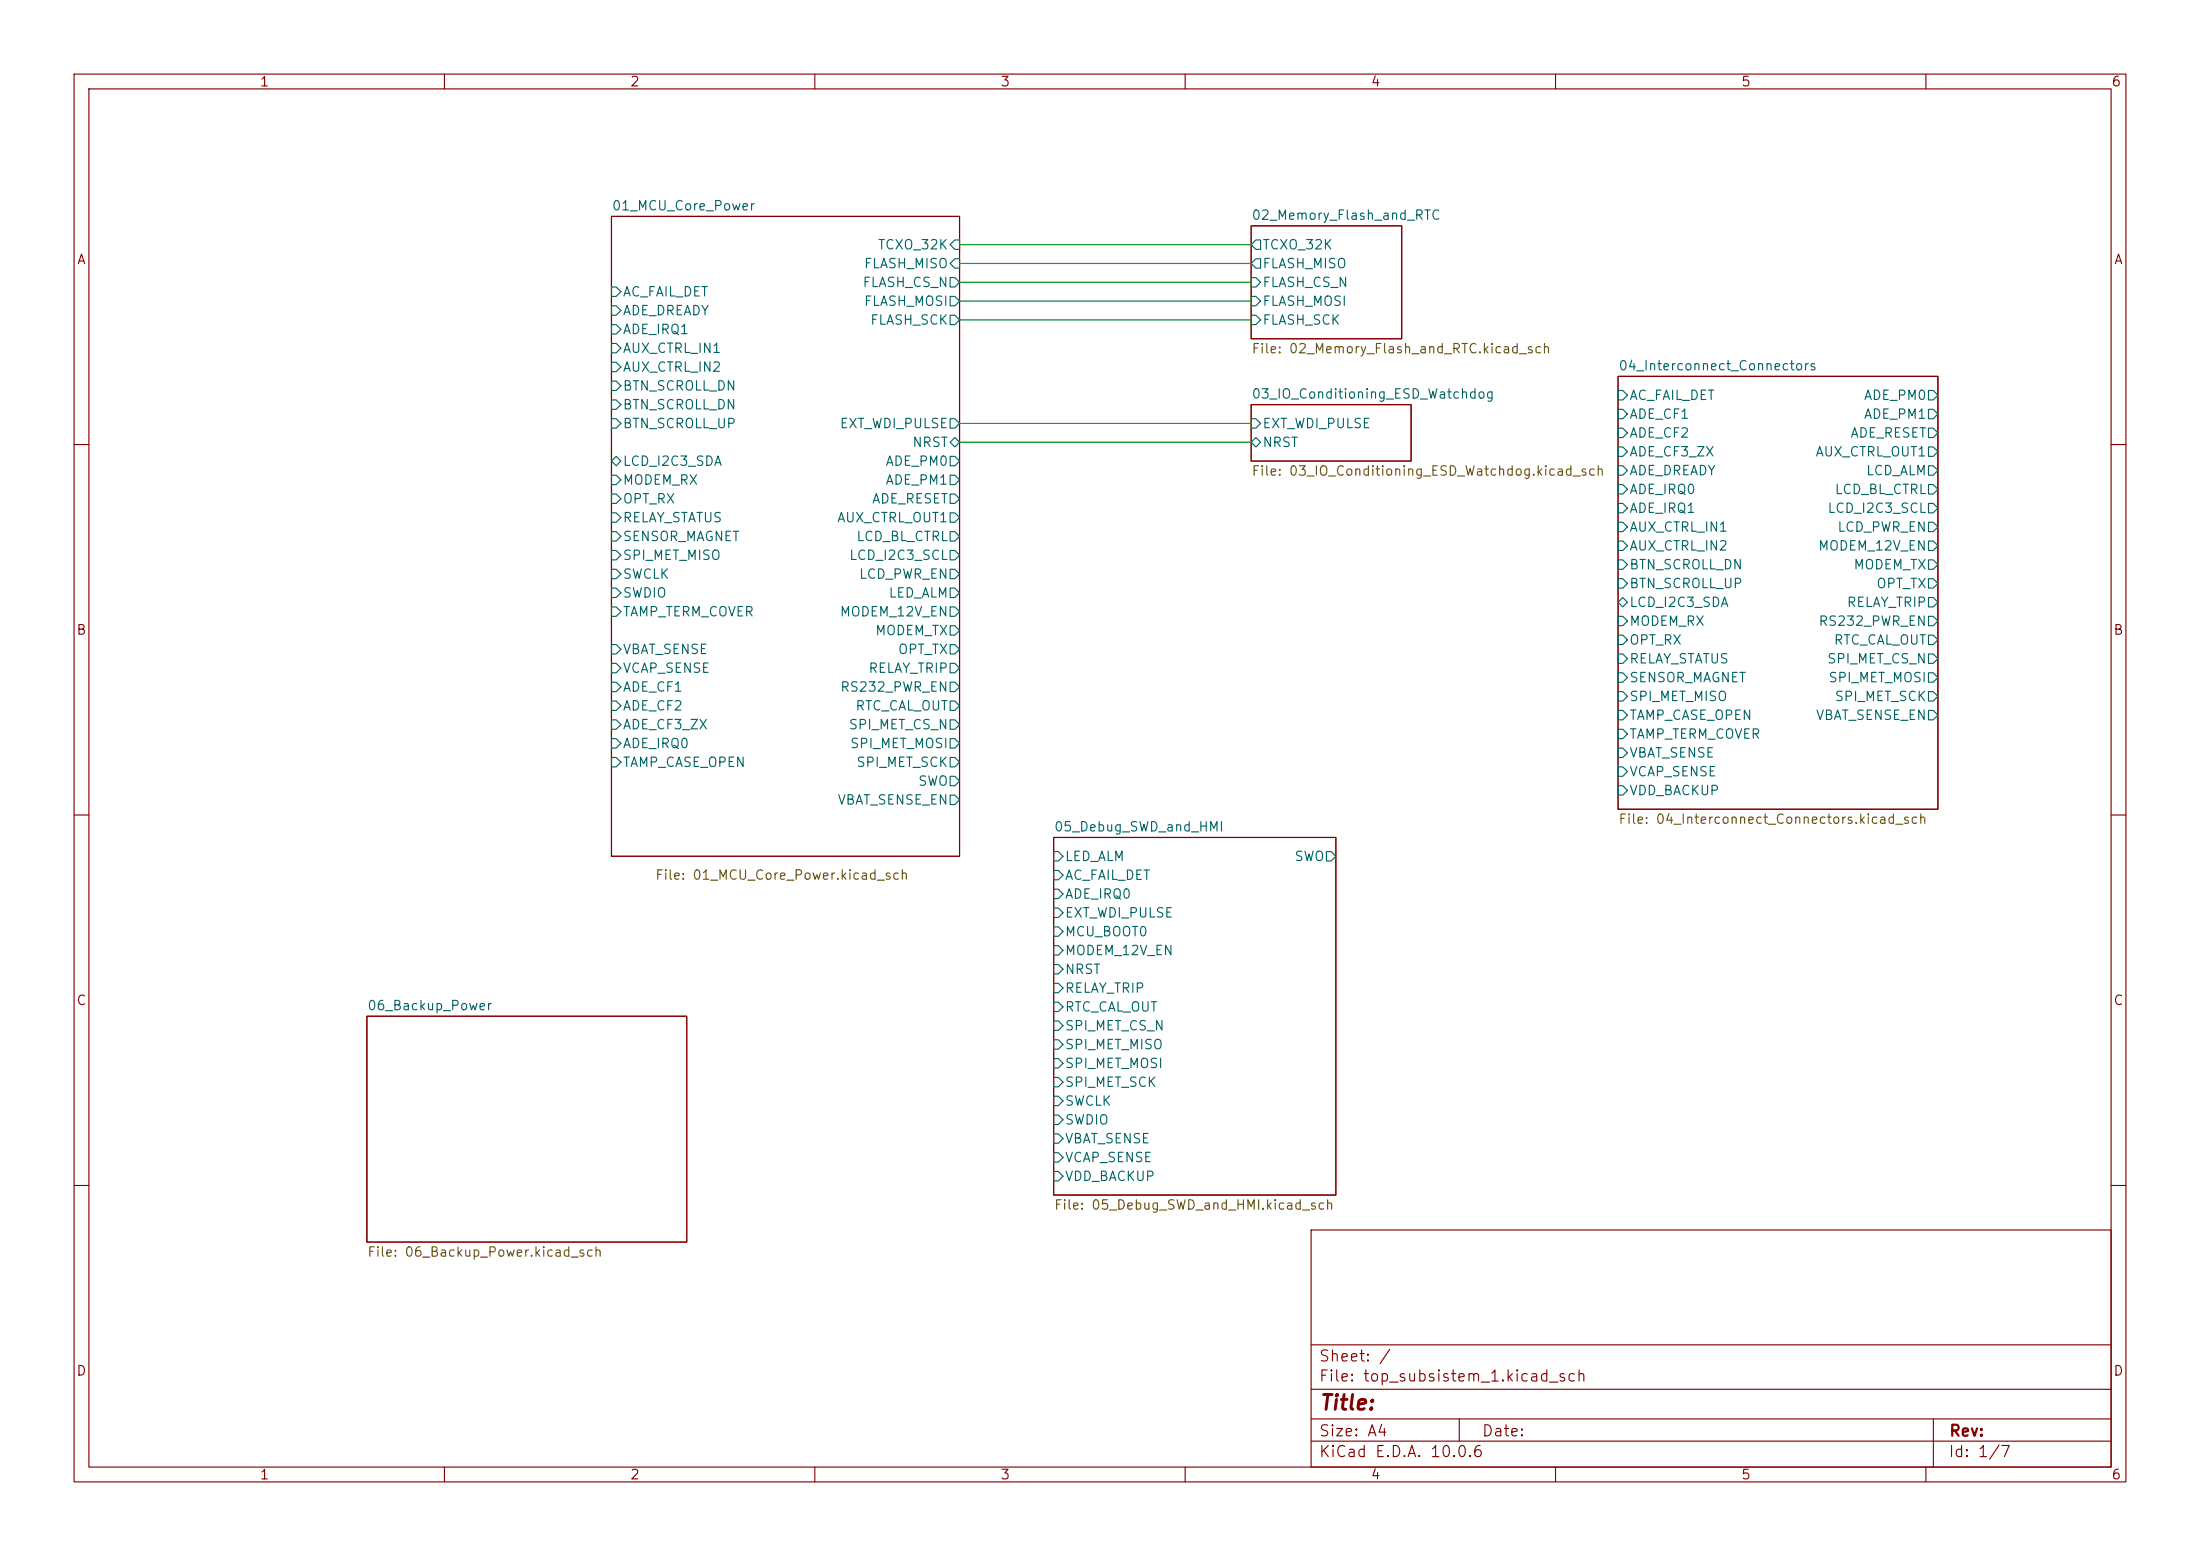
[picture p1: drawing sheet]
(kicad_sch
 (version 20260306)
 (generator "eeschema")
 (generator_version "10.0")
 (paper "A4")
 (lib_symbols)
 (wire
  (pts (xy 129.54 43.18) (xy 168.91 43.18))
  (stroke (width 0) (type default)))
 (wire
  (pts (xy 129.54 40.64) (xy 168.91 40.64))
  (stroke (width 0) (type default)))
 (wire
  (pts (xy 129.54 38.1) (xy 168.91 38.1))
  (stroke (width 0) (type default)))
 (wire
  (pts (xy 129.54 33.02) (xy 168.91 33.02))
  (stroke (width 0) (type default)))
 (wire
  (pts (xy 129.54 35.56) (xy 168.91 35.56))
  (stroke (width 0) (type default)))
 (wire
  (pts (xy 129.54 59.69) (xy 168.91 59.69))
  (stroke (width 0) (type default)))
 (wire
  (pts (xy 129.54 57.15) (xy 168.91 57.15))
  (stroke (width 0) (type default)))
 (sheet
  (at 142.24 113.03)
  (size 38.1 48.26)
  (exclude_from_sim no)
  (in_bom yes)
  (on_board yes)
  (dnp no)
  (fields_autoplaced yes)
  (stroke (width 0.1524) (type solid))
  (fill (color 0 0 0 0))
  (property "Sheetname" "05_Debug_SWD_and_HMI" (at 142.24 112.3184 0) (show_name no) (do_not_autoplace no) (effects (font (size 1.27 1.27)) (justify left bottom)))
  (property "Sheetfile" "05_Debug_SWD_and_HMI.kicad_sch" (at 142.24 161.8746 0) (show_name no) (do_not_autoplace no) (effects (font (size 1.27 1.27)) (justify left top)))
  (pin "LED_ALM" input (at 142.24 115.57 180) (effects (font (size 1.27 1.27)) (justify left)))
  (pin "AC_FAIL_DET" input (at 142.24 118.11 180) (effects (font (size 1.27 1.27)) (justify left)))
  (pin "ADE_IRQ0" input (at 142.24 120.65 180) (effects (font (size 1.27 1.27)) (justify left)))
  (pin "EXT_WDI_PULSE" input (at 142.24 123.19 180) (effects (font (size 1.27 1.27)) (justify left)))
  (pin "MCU_BOOT0" input (at 142.24 125.73 180) (effects (font (size 1.27 1.27)) (justify left)))
  (pin "MODEM_12V_EN" input (at 142.24 128.27 180) (effects (font (size 1.27 1.27)) (justify left)))
  (pin "NRST" input (at 142.24 130.81 180) (effects (font (size 1.27 1.27)) (justify left)))
  (pin "RELAY_TRIP" input (at 142.24 133.35 180) (effects (font (size 1.27 1.27)) (justify left)))
  (pin "RTC_CAL_OUT" input (at 142.24 135.89 180) (effects (font (size 1.27 1.27)) (justify left)))
  (pin "SPI_MET_CS_N" input (at 142.24 138.43 180) (effects (font (size 1.27 1.27)) (justify left)))
  (pin "SPI_MET_MISO" input (at 142.24 140.97 180) (effects (font (size 1.27 1.27)) (justify left)))
  (pin "SPI_MET_MOSI" input (at 142.24 143.51 180) (effects (font (size 1.27 1.27)) (justify left)))
  (pin "SPI_MET_SCK" input (at 142.24 146.05 180) (effects (font (size 1.27 1.27)) (justify left)))
  (pin "SWCLK" input (at 142.24 148.59 180) (effects (font (size 1.27 1.27)) (justify left)))
  (pin "SWDIO" input (at 142.24 151.13 180) (effects (font (size 1.27 1.27)) (justify left)))
  (pin "VBAT_SENSE" input (at 142.24 153.67 180) (effects (font (size 1.27 1.27)) (justify left)))
  (pin "VCAP_SENSE" input (at 142.24 156.21 180) (effects (font (size 1.27 1.27)) (justify left)))
  (pin "VDD_BACKUP" input (at 142.24 158.75 180) (effects (font (size 1.27 1.27)) (justify left)))
  (pin "SWO" output (at 180.34 115.57 0) (effects (font (size 1.27 1.27)) (justify right))))
 (sheet
  (at 168.91 30.48)
  (size 20.32 15.24)
  (exclude_from_sim no)
  (in_bom yes)
  (on_board yes)
  (dnp no)
  (fields_autoplaced yes)
  (stroke (width 0.1524) (type solid))
  (fill (color 0 0 0 0))
  (property "Sheetname" "02_Memory_Flash_and_RTC" (at 168.91 29.7684 0) (show_name no) (do_not_autoplace no) (effects (font (size 1.27 1.27)) (justify left bottom)))
  (property "Sheetfile" "02_Memory_Flash_and_RTC.kicad_sch" (at 168.91 46.3046 0) (show_name no) (do_not_autoplace no) (effects (font (size 1.27 1.27)) (justify left top)))
  (pin "FLASH_MISO" output (at 168.91 35.56 180) (effects (font (size 1.27 1.27)) (justify left)))
  (pin "FLASH_CS_N" input (at 168.91 38.1 180) (effects (font (size 1.27 1.27)) (justify left)))
  (pin "FLASH_MOSI" input (at 168.91 40.64 180) (effects (font (size 1.27 1.27)) (justify left)))
  (pin "FLASH_SCK" input (at 168.91 43.18 180) (effects (font (size 1.27 1.27)) (justify left)))
  (pin "TCXO_32K" output (at 168.91 33.02 180) (effects (font (size 1.27 1.27)) (justify left))))
 (sheet
  (at 218.44 50.8)
  (size 43.18 58.42)
  (exclude_from_sim no)
  (in_bom yes)
  (on_board yes)
  (dnp no)
  (fields_autoplaced yes)
  (stroke (width 0.1524) (type solid))
  (fill (color 0 0 0 0))
  (property "Sheetname" "04_Interconnect_Connectors" (at 218.44 50.0884 0) (show_name no) (do_not_autoplace no) (effects (font (size 1.27 1.27)) (justify left bottom)))
  (property "Sheetfile" "04_Interconnect_Connectors.kicad_sch" (at 218.44 109.8046 0) (show_name no) (do_not_autoplace no) (effects (font (size 1.27 1.27)) (justify left top)))
  (pin "AC_FAIL_DET" input (at 218.44 53.34 180) (effects (font (size 1.27 1.27)) (justify left)))
  (pin "ADE_CF1" input (at 218.44 55.88 180) (effects (font (size 1.27 1.27)) (justify left)))
  (pin "ADE_CF2" input (at 218.44 58.42 180) (effects (font (size 1.27 1.27)) (justify left)))
  (pin "ADE_CF3_ZX" input (at 218.44 60.96 180) (effects (font (size 1.27 1.27)) (justify left)))
  (pin "ADE_DREADY" input (at 218.44 63.5 180) (effects (font (size 1.27 1.27)) (justify left)))
  (pin "ADE_IRQ0" input (at 218.44 66.04 180) (effects (font (size 1.27 1.27)) (justify left)))
  (pin "ADE_IRQ1" input (at 218.44 68.58 180) (effects (font (size 1.27 1.27)) (justify left)))
  (pin "AUX_CTRL_IN1" input (at 218.44 71.12 180) (effects (font (size 1.27 1.27)) (justify left)))
  (pin "AUX_CTRL_IN2" input (at 218.44 73.66 180) (effects (font (size 1.27 1.27)) (justify left)))
  (pin "BTN_SCROLL_DN" input (at 218.44 76.2 180) (effects (font (size 1.27 1.27)) (justify left)))
  (pin "BTN_SCROLL_UP" input (at 218.44 78.74 180) (effects (font (size 1.27 1.27)) (justify left)))
  (pin "LCD_I2C3_SDA" bidirectional (at 218.44 81.28 180) (effects (font (size 1.27 1.27)) (justify left)))
  (pin "MODEM_RX" input (at 218.44 83.82 180) (effects (font (size 1.27 1.27)) (justify left)))
  (pin "OPT_RX" input (at 218.44 86.36 180) (effects (font (size 1.27 1.27)) (justify left)))
  (pin "RELAY_STATUS" input (at 218.44 88.9 180) (effects (font (size 1.27 1.27)) (justify left)))
  (pin "SENSOR_MAGNET" input (at 218.44 91.44 180) (effects (font (size 1.27 1.27)) (justify left)))
  (pin "SPI_MET_MISO" input (at 218.44 93.98 180) (effects (font (size 1.27 1.27)) (justify left)))
  (pin "TAMP_CASE_OPEN" input (at 218.44 96.52 180) (effects (font (size 1.27 1.27)) (justify left)))
  (pin "TAMP_TERM_COVER" input (at 218.44 99.06 180) (effects (font (size 1.27 1.27)) (justify left)))
  (pin "VBAT_SENSE" input (at 218.44 101.6 180) (effects (font (size 1.27 1.27)) (justify left)))
  (pin "VCAP_SENSE" input (at 218.44 104.14 180) (effects (font (size 1.27 1.27)) (justify left)))
  (pin "VDD_BACKUP" input (at 218.44 106.68 180) (effects (font (size 1.27 1.27)) (justify left)))
  (pin "ADE_PM0" output (at 261.62 53.34 0) (effects (font (size 1.27 1.27)) (justify right)))
  (pin "ADE_PM1" output (at 261.62 55.88 0) (effects (font (size 1.27 1.27)) (justify right)))
  (pin "ADE_RESET" output (at 261.62 58.42 0) (effects (font (size 1.27 1.27)) (justify right)))
  (pin "AUX_CTRL_OUT1" output (at 261.62 60.96 0) (effects (font (size 1.27 1.27)) (justify right)))
  (pin "LCD_ALM" output (at 261.62 63.5 0) (effects (font (size 1.27 1.27)) (justify right)))
  (pin "LCD_BL_CTRL" output (at 261.62 66.04 0) (effects (font (size 1.27 1.27)) (justify right)))
  (pin "LCD_I2C3_SCL" output (at 261.62 68.58 0) (effects (font (size 1.27 1.27)) (justify right)))
  (pin "LCD_PWR_EN" output (at 261.62 71.12 0) (effects (font (size 1.27 1.27)) (justify right)))
  (pin "MODEM_12V_EN" output (at 261.62 73.66 0) (effects (font (size 1.27 1.27)) (justify right)))
  (pin "MODEM_TX" output (at 261.62 76.2 0) (effects (font (size 1.27 1.27)) (justify right)))
  (pin "OPT_TX" output (at 261.62 78.74 0) (effects (font (size 1.27 1.27)) (justify right)))
  (pin "RELAY_TRIP" output (at 261.62 81.28 0) (effects (font (size 1.27 1.27)) (justify right)))
  (pin "RS232_PWR_EN" output (at 261.62 83.82 0) (effects (font (size 1.27 1.27)) (justify right)))
  (pin "RTC_CAL_OUT" output (at 261.62 86.36 0) (effects (font (size 1.27 1.27)) (justify right)))
  (pin "SPI_MET_CS_N" output (at 261.62 88.9 0) (effects (font (size 1.27 1.27)) (justify right)))
  (pin "SPI_MET_MOSI" output (at 261.62 91.44 0) (effects (font (size 1.27 1.27)) (justify right)))
  (pin "SPI_MET_SCK" output (at 261.62 93.98 0) (effects (font (size 1.27 1.27)) (justify right)))
  (pin "VBAT_SENSE_EN" output (at 261.62 96.52 0) (effects (font (size 1.27 1.27)) (justify right))))
 (sheet
  (at 82.55 29.21)
  (size 46.99 86.36)
  (exclude_from_sim no)
  (in_bom yes)
  (on_board yes)
  (dnp no)
  (stroke (width 0.1524) (type solid))
  (fill (color 0 0 0 0))
  (property "Sheetname" "01_MCU_Core_Power" (at 82.55 28.4984 0) (show_name no) (do_not_autoplace no) (effects (font (size 1.27 1.27)) (justify left bottom)))
  (property "Sheetfile" "01_MCU_Core_Power.kicad_sch" (at 88.392 117.348 0) (show_name no) (do_not_autoplace no) (effects (font (size 1.27 1.27)) (justify left top)))
  (pin "AC_FAIL_DET" input (at 82.55 39.37 180) (effects (font (size 1.27 1.27)) (justify left)))
  (pin "ADE_DREADY" input (at 82.55 41.91 180) (effects (font (size 1.27 1.27)) (justify left)))
  (pin "ADE_IRQ1" input (at 82.55 44.45 180) (effects (font (size 1.27 1.27)) (justify left)))
  (pin "AUX_CTRL_IN1" input (at 82.55 46.99 180) (effects (font (size 1.27 1.27)) (justify left)))
  (pin "AUX_CTRL_IN2" input (at 82.55 49.53 180) (effects (font (size 1.27 1.27)) (justify left)))
  (pin "BTN_SCROLL_DN" input (at 82.55 52.07 180) (effects (font (size 1.27 1.27)) (justify left)))
  (pin "BTN_SCROLL_DN" input (at 82.55 54.61 180) (effects (font (size 1.27 1.27)) (justify left)))
  (pin "BTN_SCROLL_UP" input (at 82.55 57.15 180) (effects (font (size 1.27 1.27)) (justify left)))
  (pin "FLASH_MISO" input (at 129.54 35.56 0) (effects (font (size 1.27 1.27)) (justify right)))
  (pin "LCD_I2C3_SDA" bidirectional (at 82.55 62.23 180) (effects (font (size 1.27 1.27)) (justify left)))
  (pin "MODEM_RX" input (at 82.55 64.77 180) (effects (font (size 1.27 1.27)) (justify left)))
  (pin "OPT_RX" input (at 82.55 67.31 180) (effects (font (size 1.27 1.27)) (justify left)))
  (pin "RELAY_STATUS" input (at 82.55 69.85 180) (effects (font (size 1.27 1.27)) (justify left)))
  (pin "SENSOR_MAGNET" input (at 82.55 72.39 180) (effects (font (size 1.27 1.27)) (justify left)))
  (pin "SPI_MET_MISO" input (at 82.55 74.93 180) (effects (font (size 1.27 1.27)) (justify left)))
  (pin "SWCLK" input (at 82.55 77.47 180) (effects (font (size 1.27 1.27)) (justify left)))
  (pin "SWDIO" input (at 82.55 80.01 180) (effects (font (size 1.27 1.27)) (justify left)))
  (pin "TAMP_TERM_COVER" input (at 82.55 82.55 180) (effects (font (size 1.27 1.27)) (justify left)))
  (pin "TCXO_32K" input (at 129.54 33.02 0) (effects (font (size 1.27 1.27)) (justify right)))
  (pin "VBAT_SENSE" input (at 82.55 87.63 180) (effects (font (size 1.27 1.27)) (justify left)))
  (pin "VCAP_SENSE" input (at 82.55 90.17 180) (effects (font (size 1.27 1.27)) (justify left)))
  (pin "FLASH_CS_N" output (at 129.54 38.1 0) (effects (font (size 1.27 1.27)) (justify right)))
  (pin "FLASH_MOSI" output (at 129.54 40.64 0) (effects (font (size 1.27 1.27)) (justify right)))
  (pin "FLASH_SCK" output (at 129.54 43.18 0) (effects (font (size 1.27 1.27)) (justify right)))
  (pin "NRST" bidirectional (at 129.54 59.69 0) (effects (font (size 1.27 1.27)) (justify right)))
  (pin "EXT_WDI_PULSE" output (at 129.54 57.15 0) (effects (font (size 1.27 1.27)) (justify right)))
  (pin "ADE_CF1" input (at 82.55 92.71 180) (effects (font (size 1.27 1.27)) (justify left)))
  (pin "ADE_CF2" input (at 82.55 95.25 180) (effects (font (size 1.27 1.27)) (justify left)))
  (pin "ADE_CF3_ZX" input (at 82.55 97.79 180) (effects (font (size 1.27 1.27)) (justify left)))
  (pin "ADE_IRQ0" input (at 82.55 100.33 180) (effects (font (size 1.27 1.27)) (justify left)))
  (pin "TAMP_CASE_OPEN" input (at 82.55 102.87 180) (effects (font (size 1.27 1.27)) (justify left)))
  (pin "ADE_PM0" output (at 129.54 62.23 0) (effects (font (size 1.27 1.27)) (justify right)))
  (pin "ADE_PM1" output (at 129.54 64.77 0) (effects (font (size 1.27 1.27)) (justify right)))
  (pin "ADE_RESET" output (at 129.54 67.31 0) (effects (font (size 1.27 1.27)) (justify right)))
  (pin "AUX_CTRL_OUT1" output (at 129.54 69.85 0) (effects (font (size 1.27 1.27)) (justify right)))
  (pin "LCD_BL_CTRL" output (at 129.54 72.39 0) (effects (font (size 1.27 1.27)) (justify right)))
  (pin "LCD_I2C3_SCL" output (at 129.54 74.93 0) (effects (font (size 1.27 1.27)) (justify right)))
  (pin "LCD_PWR_EN" output (at 129.54 77.47 0) (effects (font (size 1.27 1.27)) (justify right)))
  (pin "LED_ALM" output (at 129.54 80.01 0) (effects (font (size 1.27 1.27)) (justify right)))
  (pin "MODEM_12V_EN" output (at 129.54 82.55 0) (effects (font (size 1.27 1.27)) (justify right)))
  (pin "MODEM_TX" output (at 129.54 85.09 0) (effects (font (size 1.27 1.27)) (justify right)))
  (pin "OPT_TX" output (at 129.54 87.63 0) (effects (font (size 1.27 1.27)) (justify right)))
  (pin "RELAY_TRIP" output (at 129.54 90.17 0) (effects (font (size 1.27 1.27)) (justify right)))
  (pin "RS232_PWR_EN" output (at 129.54 92.71 0) (effects (font (size 1.27 1.27)) (justify right)))
  (pin "RTC_CAL_OUT" output (at 129.54 95.25 0) (effects (font (size 1.27 1.27)) (justify right)))
  (pin "SPI_MET_CS_N" output (at 129.54 97.79 0) (effects (font (size 1.27 1.27)) (justify right)))
  (pin "SPI_MET_MOSI" output (at 129.54 100.33 0) (effects (font (size 1.27 1.27)) (justify right)))
  (pin "SPI_MET_SCK" output (at 129.54 102.87 0) (effects (font (size 1.27 1.27)) (justify right)))
  (pin "SWO" output (at 129.54 105.41 0) (effects (font (size 1.27 1.27)) (justify right)))
  (pin "VBAT_SENSE_EN" output (at 129.54 107.95 0) (effects (font (size 1.27 1.27)) (justify right))))
 (sheet
  (at 168.91 54.61)
  (size 21.59 7.62)
  (exclude_from_sim no)
  (in_bom yes)
  (on_board yes)
  (dnp no)
  (fields_autoplaced yes)
  (stroke (width 0.1524) (type solid))
  (fill (color 0 0 0 0))
  (property "Sheetname" "03_IO_Conditioning_ESD_Watchdog" (at 168.91 53.8984 0) (show_name no) (do_not_autoplace no) (effects (font (size 1.27 1.27)) (justify left bottom)))
  (property "Sheetfile" "03_IO_Conditioning_ESD_Watchdog.kicad_sch" (at 168.91 62.8146 0) (show_name no) (do_not_autoplace no) (effects (font (size 1.27 1.27)) (justify left top)))
  (pin "EXT_WDI_PULSE" input (at 168.91 57.15 180) (effects (font (size 1.27 1.27)) (justify left)))
  (pin "NRST" bidirectional (at 168.91 59.69 180) (effects (font (size 1.27 1.27)) (justify left))))
 (sheet
  (at 49.53 137.16)
  (size 43.18 30.48)
  (exclude_from_sim no)
  (in_bom yes)
  (on_board yes)
  (dnp no)
  (fields_autoplaced yes)
  (stroke (width 0.1524) (type solid))
  (fill (color 0 0 0 0))
  (property "Sheetname" "06_Backup_Power" (at 49.53 136.4484 0) (show_name no) (do_not_autoplace no) (effects (font (size 1.27 1.27)) (justify left bottom)))
  (property "Sheetfile" "06_Backup_Power.kicad_sch" (at 49.53 168.2246 0) (show_name no) (do_not_autoplace no) (effects (font (size 1.27 1.27)) (justify left top))))
 (sheet_instances
  (path ""
   (page "1")))
 (embedded_fonts no))
